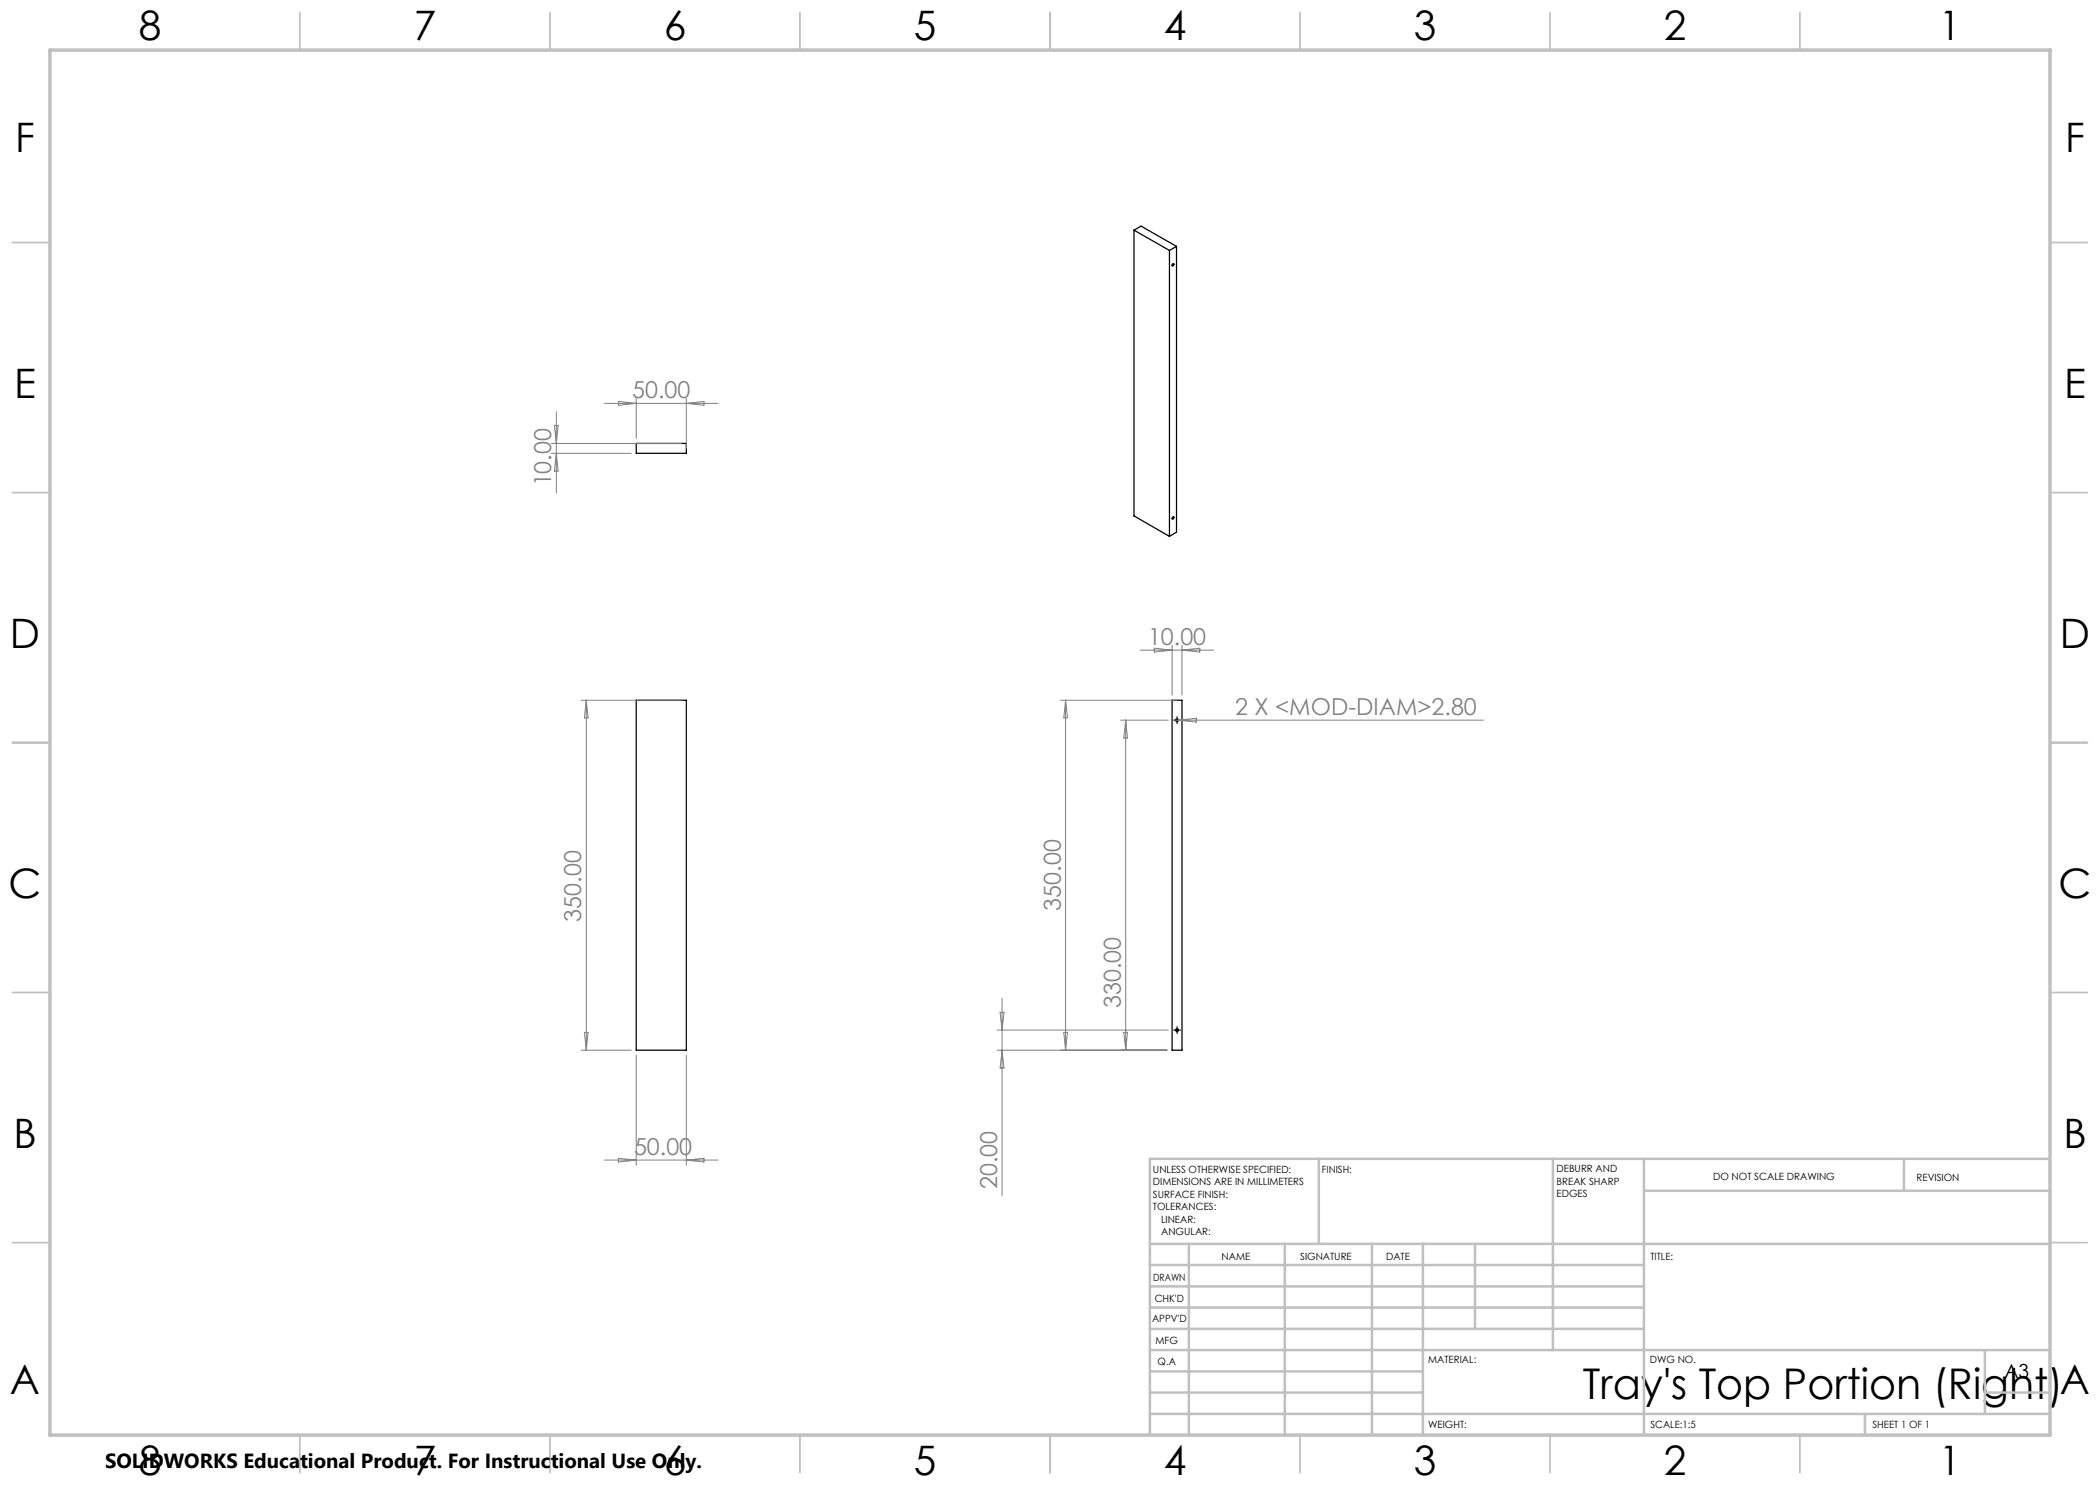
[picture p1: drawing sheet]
<svg xmlns="http://www.w3.org/2000/svg" width="420mm" height="297mm" viewBox="0 0 420 297" stroke-linecap="round" stroke-linejoin="round" font-family="sans-serif">
<g fill="none" stroke="#000" stroke-width=".25">
<path d="M226.8 46v57.2l7.1 4.1M226.8 46l7.1 4.1M226.8 46l1.4-.8 7.1 4.1M233.9 50.1v57.2M234.5 52.8l.1-.1a.22 .22 0 0 1 .1 .4 .22 .22 0 0 1-.3 0zM235.3 49.3v57.1l-1.4 .9M235.3 49.3l-1.4 .8M127.2 88.7h10.1v2h-10.1zM234.5 103.5l.1-.1a.22 .22 0 0 1 .1 .3 .22 .22 0 0 1-.3 0zM127.2 140h10.1v70h-10.1zM234.4 140h2v70h-2z"/>
<circle cx="235.4" cy="144.1" r=".28"/>
<circle cx="235.4" cy="206" r=".28"/>
</g>
<path d="M234.9 144h-.3M235.4 143.5v-.3M235.4 144.5v.3M235.9 144h.3M234.9 206h-.3M235.4 205.5v-.3M235.4 206.5v.3M235.9 206h.3" fill="none" stroke="#000" stroke-width=".2" stroke-dasharray="15.2 1.3 1.3 1.3" stroke-linecap="butt"/>
<path d="M234.9 144h1M235.4 143.5v1M234.9 206h1M235.4 205.5v1" fill="none" stroke="#000" stroke-width=".2"/>
<g fill="none" stroke="#808080" stroke-width=".2">
<path d="M127.2 79.7v8M137.3 79.7v10M110.2 90.7h16.1M110.2 88.7h26M110.9 85.1h.7l-.3 3.6zM111.3 82.3v16.3M111.3 90.7l.3 3.5h-.7zM120.9 80.7h22.7M123.7 80.3l3.5 .4-3.5 .4zM137.3 80.7l3.5-.4v.8zM228.1 130h14.6M230.9 129.6l3.5 .4-3.5 .4z"/>
<path d="M234.4 129v10M236.4 129v10M236.4 130l3.6-.4v.8zM116.2 140h20M117.3 140v70M117.3 140l.3 3.6h-.7zM212.1 140h23.3M213.1 140l.4 3.6h-.7zM213.1 140v70M224.1 144h9.5M225.1 144v66M225.1 144l.4 3.6h-.7z"/>
<path d="M235.1 144h61.6M235.7 144l3.6-.4v.8zM200.4 199.7v39.4M116.2 210h10.1M116.9 206.5h.7l-.3 3.5zM127.2 211v22M137.3 211v22M199.4 210h34M199.4 206h34.2M200 202.5h.8l-.4 3.5zM200.4 210l.4 3.6h-.8zM212.8 206.5h.7l-.4 3.5z"/>
<path d="M224.8 206.5h.7l-.4 3.5zM120.9 232h22.7M123.7 231.7l3.5 .3-3.5 .4zM137.3 232l3.5-.3v.7z"/>
</g>
<g fill="none" stroke="#c0c0c0" stroke-width=".35">
<path d="M60 2.5v7.5M110 2.5v7.5M160 2.5v7.5M210 2.5v7.5M260 2.5v7.5M310 2.5v7.5M360 2.5v7.5M2.5 48.5h7.5M410 48.5h7.5M2.5 98.5h7.5M410 98.5h7.5M2.5 148.5h7.5"/>
<path d="M410 148.5h7.5M2.5 198.5h7.5M410 198.5h7.5M2.5 248.5h7.5M410 248.5h7.5M60 287v7.5M110 287v7.5M160 287v7.5M210 287v7.5M260 287v7.5M310 287v7.5M360 287v7.5"/>
</g>
<g fill="none" stroke="#c0c0c0" stroke-width=".5">
<path d="M263.8 231.8v17M310.6 231.8v38.2M328.8 231.8v55.2M328.8 238.2h81.2M380.8 231.8v6.4M410 231.8h-180v55.2M230 248.8h180M230 257.3h98.8M230 253h98.8M237.8 248.8v38.2M257 248.8v38.2M274.4 248.8v38.2"/>
<path d="M284.6 248.8v38.2M295 248.8v17M230 265.8h98.8M230 261.5h98.8M230 278.5h54.6M230 274.3h54.6M230 270h180M397 278.5h13M397 270v12.8M230 282.8h180M373 282.8v4.2"/>
</g>
<path d="M10 10h400v277h-400z" fill="none" stroke="#c0c0c0" stroke-width=".7"/>
<text font-size="8.5" x="316.5" y="279.7">Tray's Top Portion (Right)A</text>
<g font-size="8.1">
<text x="27.7" y="8">8</text>
<text x="82.7" y="8">7</text>
<text x="132.7" y="8">6</text>
<text x="182.7" y="8">5</text>
<text x="232.7" y="8">4</text>
<text x="282.7" y="8">3</text>
<text x="332.7" y="8">2</text>
<text x="387.7" y="8">1</text>
<text x="3" y="30.4">F</text>
<text x="413" y="30.4">F</text>
<text x="2.8" y="79.6">E</text>
<text x="412.8" y="79.6">E</text>
<text x="2" y="129.6">D</text>
<text x="412" y="129.6">D</text>
<text x="1.7" y="179.6">C</text>
<text x="411.7" y="179.6">C</text>
<text x="2.7" y="229.6">B</text>
<text x="412.7" y="229.6">B</text>
<text x="2" y="278.9">A</text>
<text x="27.7" y="295">8</text>
<text x="82.7" y="295">7</text>
<text x="132.7" y="295">6</text>
<text x="182.7" y="295">5</text>
<text x="232.7" y="295">4</text>
<text x="282.7" y="295">3</text>
<text x="332.7" y="295">2</text>
<text x="387.7" y="295">1</text>
</g>
<g font-size="4.7" fill="#808080">
<text x="126.4" y="79.6">50.00</text>
<text x="110.3" y="97.3" transform="rotate(-90 110.3 97.3)">10.00</text>
<text x="229.6" y="129">10.00</text>
<text x="247" y="143">2 X &lt;MOD-DIAM&gt;2.80</text>
<text x="116.3" y="184.3" transform="rotate(-90 116.3 184.3)">350.00</text>
<text x="212.1" y="182.1" transform="rotate(-90 212.1 182.1)">350.00</text>
<text x="224.1" y="201.6" transform="rotate(-90 224.1 201.6)">330.00</text>
<text x="126.8" y="231">50.00</text>
<text x="199.4" y="237.8" transform="rotate(-90 199.4 237.8)">20.00</text>
</g>
<text font-size="4.1" x="21" y="293.7">SOLIDWORKS Educational Product. For Instructional Use Only.</text>
<text font-size="3.9" x="400.9" y="275.5">A3</text>
<g font-size="2">
<text x="230.6" y="234.6">UNLESS OTHERWISE SPECIFIED:</text>
<text x="230.6" y="237.1">DIMENSIONS ARE IN MILLIMETERS</text>
<text x="230.6" y="239.6">SURFACE FINISH:</text>
<text x="264.4" y="234.6">FINISH:</text>
<text x="311.3" y="234.5">DEBURR AND</text>
<text x="311.3" y="237">BREAK SHARP</text>
<text x="311.3" y="239.5">EDGES</text>
<text x="342.6" y="236">DO NOT SCALE DRAWING</text>
<text x="383.3" y="236.2">REVISION</text>
<text x="230.6" y="242.1">TOLERANCES:</text>
<text x="232.2" y="244.6">LINEAR:</text>
<text x="232.2" y="247.1">ANGULAR:</text>
<text x="244.3" y="252">NAME</text>
<text x="260" y="251.9">SIGNATURE</text>
<text x="277.2" y="251.9">DATE</text>
<text x="330.1" y="251.9">TITLE:</text>
<text x="230.6" y="256.1">DRAWN</text>
<text x="230.9" y="260.3">CHK'D</text>
<text x="230.4" y="264.4">APPV'D</text>
<text x="231.1" y="268.8">MFG</text>
<text x="231.5" y="273">Q.A</text>
<text x="285.6" y="272.5">MATERIAL:</text>
<text x="330" y="272.5">DWG NO.</text>
<text x="285.6" y="285.5">WEIGHT:</text>
<text x="330.1" y="285.6">SCALE:1:5</text>
<text x="374.5" y="285.6">SHEET 1 OF 1</text>
</g>
</svg>
